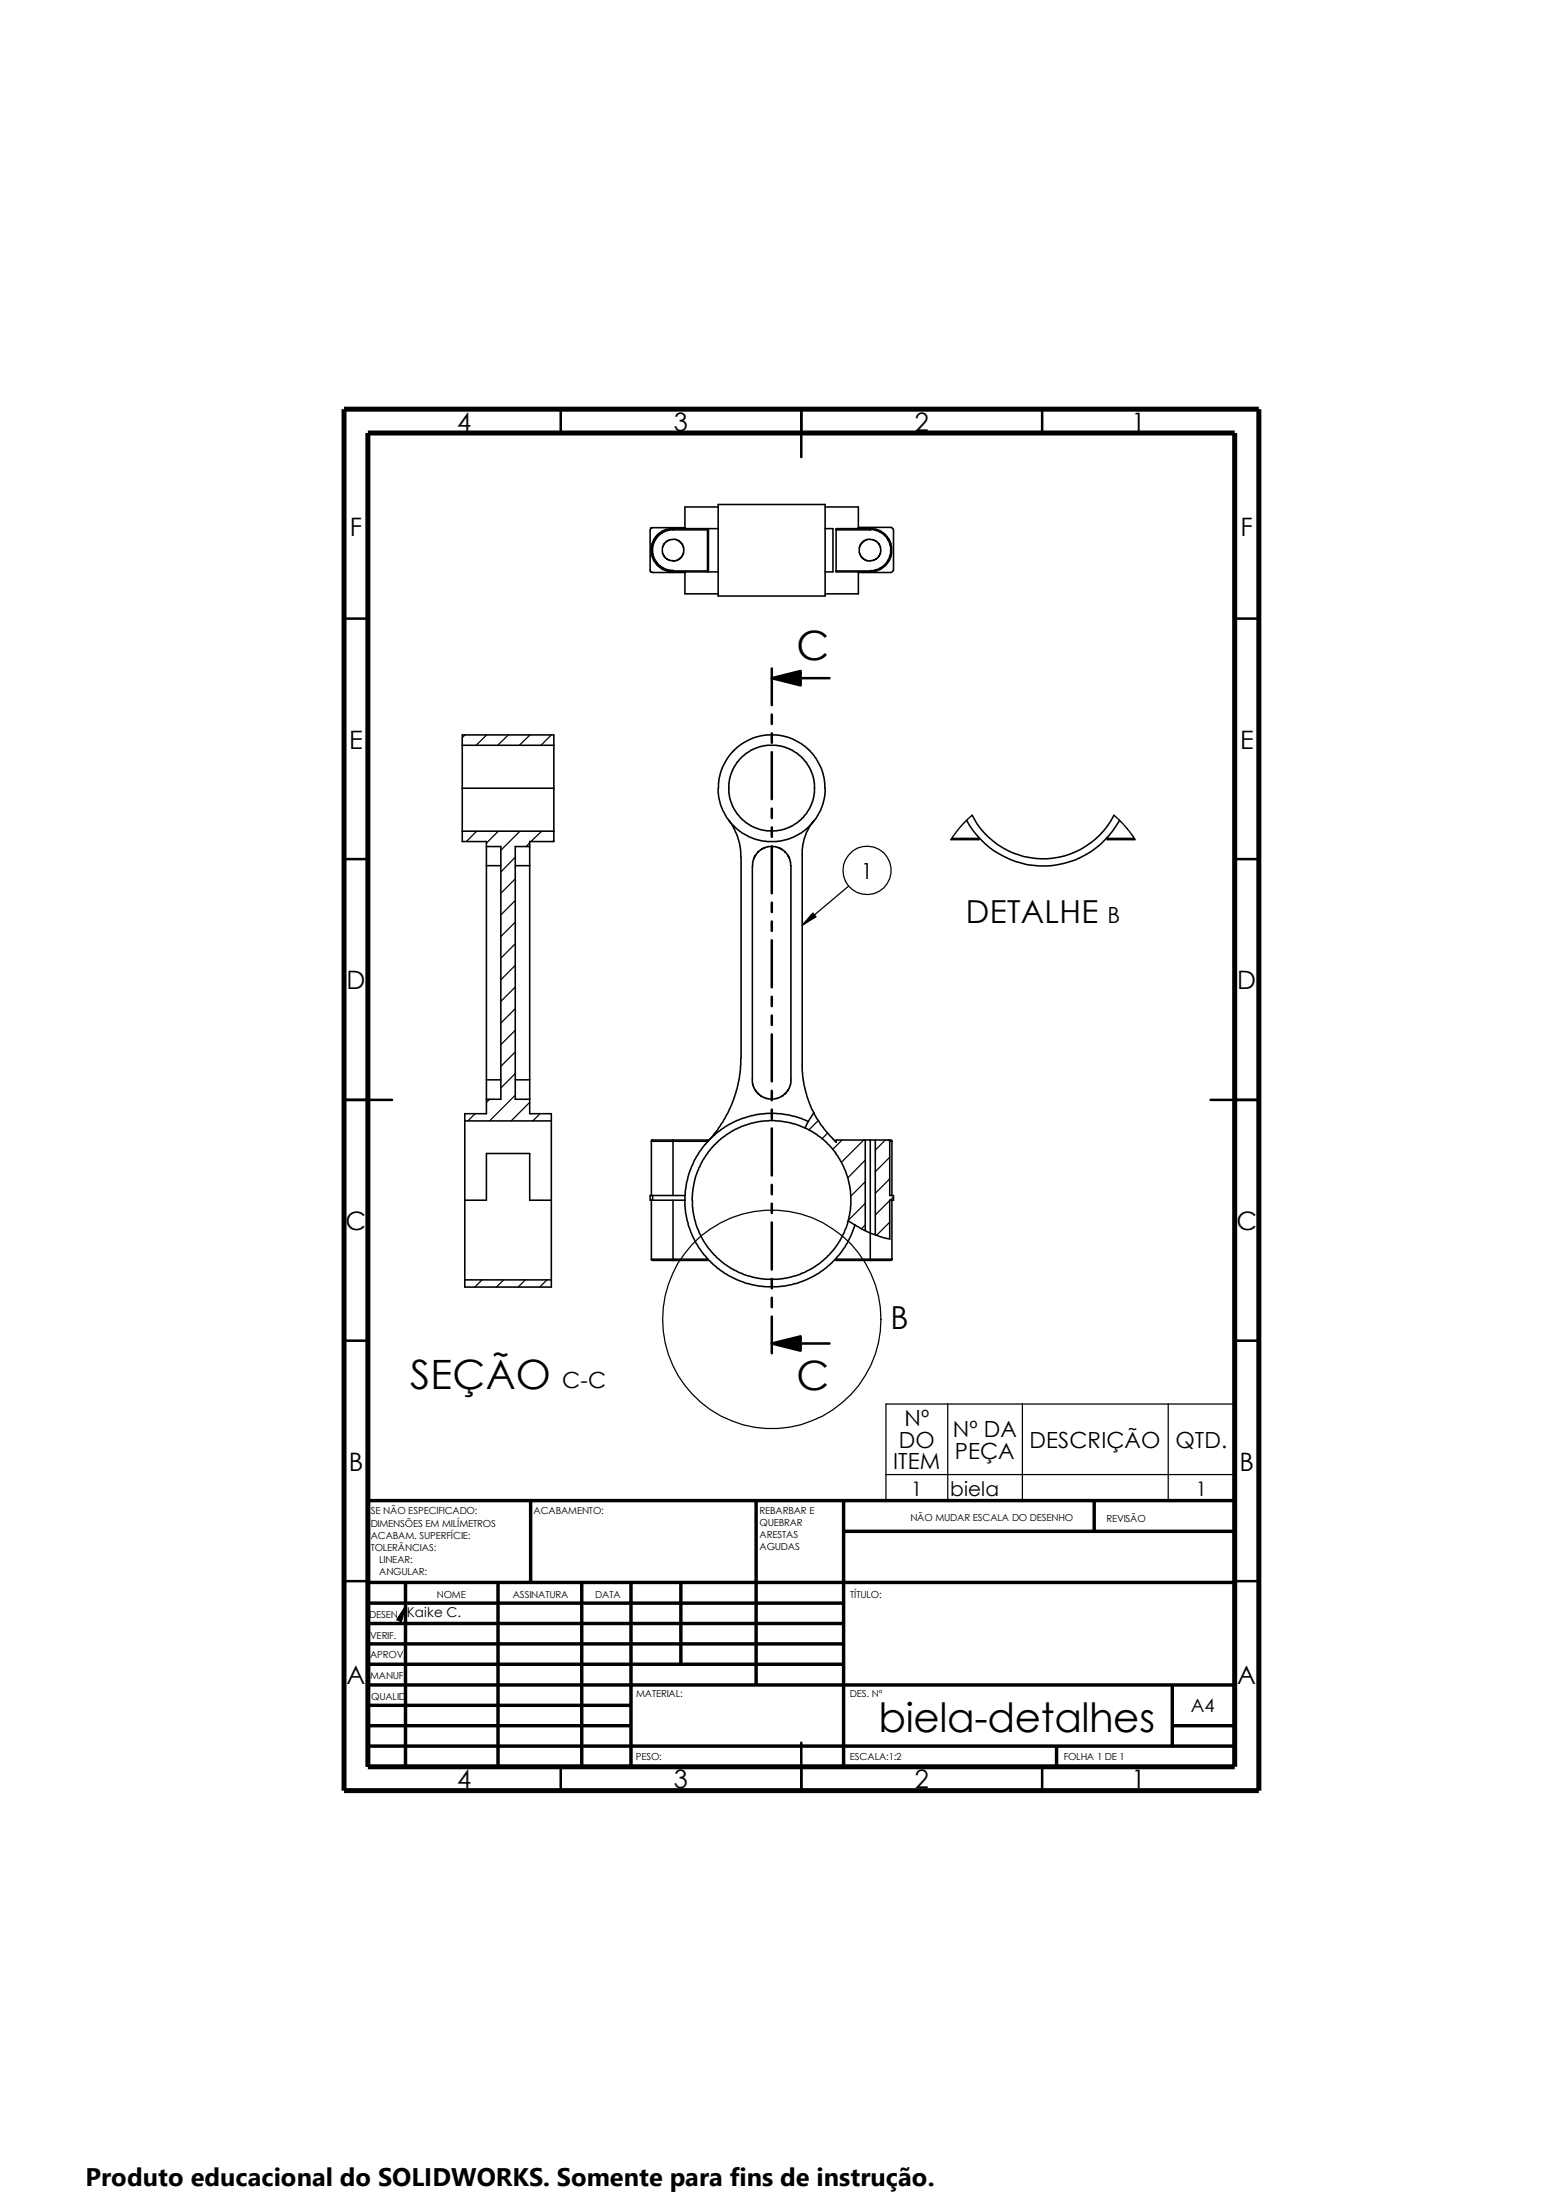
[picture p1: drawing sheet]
<svg xmlns="http://www.w3.org/2000/svg" width="210mm" height="297mm" viewBox="0 0 210 297" stroke-linecap="round" stroke-linejoin="round" font-family="sans-serif">
<g fill="none" stroke="#000" stroke-width=".34">
<path d="M75.7 55.2v3.3M108.2 55.2v6.5M140.7 55.2v3.3M46.4 83.5h3.3M104.2 91.6l3.9-1v1.9zM104.2 91.6h7.8M104.2 90.3v4.9M104.2 96.5v1.2M104.2 99v1.3M166.7 83.5h3.2M46.4 116h3.3M104.2 101.6v6.3"/>
<path d="M104.2 109.2v1.2M104.2 111.7v1.3M104.2 114.3v6.3M166.7 116h3.2M104.2 121.9v1.2M104.2 124.4v1.3M104.2 127v6.3M104.2 134.6v1.2M104.2 137.1v1.3M104.2 139.7v6.3M46.4 148.5h6.5M104.2 147.3v1.2"/>
<path d="M104.2 149.8v1.3M104.2 152.4v6.3M104.2 160v1.2M163.4 148.5h6.5M104.2 162.5v1.3M104.2 165.1v6.3M104.2 172.7v1.2M104.2 175.2v1.3M104.2 177.8v4.9M46.4 181h3.3M104.2 181.4l3.9-1v2zM104.2 181.4h7.8"/>
<path d="M166.7 181h3.2M46.4 213.5h3.3M166.7 213.5h3.2M75.7 238.5v3.3M108.2 235.3v6.5M140.7 238.5v3.3"/>
</g>
<g fill="none" stroke="#000" stroke-width=".47">
<path d="M49.7 213.7h117M49.7 219.2h64.2M49.7 216.5h64.2M54.7 213.7v24.8M67.2 213.7v24.8M71.6 202.6v11.1M78.5 213.7v24.8M85.2 213.7v24.8M91.9 213.7v11M102.1 202.6v24.9M113.9 202.6v35.9M113.9 206.8h52.8"/>
<path d="M147.7 202.6v4.2M166.7 202.6h-117v35.9M49.7 235.8h117M49.7 224.7h64.2M49.7 222h64.2M49.7 233h35.5M49.7 230.3h35.5M49.7 227.5h117M142.6 235.8v2.7M158.2 233h8.5M158.2 227.5v8.3"/>
</g>
<path d="M46.4 55.2h123.5v186.6h-123.5zM49.7 58.5h117v180h-117z" fill="none" stroke="#000" stroke-width=".68" stroke-linecap="butt"/>
<g fill="none" stroke="#000" stroke-width=".21">
<path d="M87.8 71.5v5.7l.3 .1h4.4v-.1M90.8 71.5h-.5l-.5 .2-.7 .4-.6 .6-.4 1.1v1.1l.2 .5 .4 .6 .6 .6 .4 .2 .6 .2h.5M90.8 71.4l-.8 .1-.6 .2-.5 .4-.6 .7-.4 1 .1 1.3 .3 .6 .3 .5 .9 .7 .9 .3h.4M90.8 72.8h.4l.6 .3 .4 .5 .1 .7-.1 .5-.2 .4-.5 .4-.7 .2M90.8 72.9h-.5l-.3 .2-.4 .3-.2 .6 .1 .8 .3 .5 .5 .3 .5 .1M90.8 71.4v.1M90.8 71.4h4.7v5.8h-4.7v-.1h4.7M90.8 71.5h4.7M92.5 77.3v2.9h4.4M92.5 71.4v-.2h-4.6l-.1 .3M96.9 71.4h-1.3v5.8h1.3M96.9 68.1h14.5v12.4h-14.5z"/>
<path d="M96.9 68.5h-4.4v2.7M111.4 68.5h4.5v2.9M111.4 71.4h1v5.8h-1M112.9 77.1h4.6M115.9 71.2h4.4l.3 .3v5.6l-.3 .2h-4.4M115.9 77.2v3h-4.5M117.5 71.5h.7l.9 .5 .8 .9 .3 .9v1.2l-.5 .9-.8 .8-.7 .3-.7 .1M117.5 71.4l.8 .1 .6 .2 .5 .4 .6 .7 .4 1-.1 1.3-.3 .6-.3 .5-1 .7-.4 .2-.8 .1M117.5 72.8h-.4l-.6 .3-.4 .5-.1 .3v.7l.3 .6 .5 .4 .7 .2M117.5 72.9h.4l.6 .3 .3 .6 .1 .5-.1 .5-.3 .5-.6 .3-.4 .1M117.5 71.4v.1h-4.6M117.5 77.1v.1"/>
<path d="M117.5 71.4h-4.6v5.8h4.6M62.4 99.2h12.4v14.4h-3.3v36.8h2.9v23.4h-11.7v-23.4h3v-36.8h-3.3zM62.4 106.4h12.4M62.4 112.2h12.4M62.4 100.6h12.4M65.7 114.3h1.9v34.1h-1.9M65.7 116.9h1.9M69.6 116.9h1.9M71.5 114.3h-1.9v34.1h1.9M96.9 106.4l.1 1.1 .3 1.3 .8 1.6 .6 .8 1.1 1 1.2 .7 1 .4 1.5 .3h1.4l1.4-.3 1.9-.9 .8-.6 .9-1 .8-1.2 .4-1 .3-1.5-.1-1.4-.3-1.5-.5-1.2-.8-1.2-1.5-1.3-1.3-.8-1.4-.4-.6-.1h-1.4l-1.8 .4-1.6 .9-.9 .7-1 1.1-.7 1.3-.4 1.5-.1 1.3M98.4 110.7l.5 .8 .7 1.4 .3 1.6 .1 1.2M100 115.7v28.1a16.6 16.6 0 0 1-4.4 10.3"/>
<path d="M101.6 116.9v29.3l.4 1.1 .7 .7 .8 .3 1.1 .1 .8-.3 .6-.4 .5-.7 .3-.8-.1-29.8-.3-.8-.4-.5-.4-.4-1-.4h-.9l-.8 .3-.6 .5-.5 .7-.2 .6v.5M109.8 110.8l-1 1.6-.3 .9-.2 1.3v30.2a14.3 14.3 0 0 0 1.6 5.4M109.9 106.4v-1.2l-.3-.9-.3-.7-.8-1.1-.8-.7-.7-.5-1.3-.5-.9-.2h-1.3l-.9 .2-1 .4-1 .6-1 1-.5 .8-.5 1.3-.2 .8v1.4l.2 .8 .5 1.3 .5 .8 1 1 .7 .5 1.3 .5 .9 .2h1.3l.9-.2 1.3-.5 1.1-.8 .7-.7 .6-1 .5-1.4 .1-1.2M128.5 113.2h3.6M130.5 110.7a11.7 11.7 0 0 0 20.6 0M131.2 110.1a10.7 10.7 0 0 0 9.6 5.9 10.7 10.7 0 0 0 9.6-5.9M132.1 113.1v.3h-3.7M149.5 113.2h3.6M149.5 113.1v.3h3.7M62.7 151.3h11.7M65.7 145.8h1.9M69.6 145.8h1.9"/>
<path d="M87.9 154.1l.1-.2h7.5v.3M87.9 154.1v7.3M87.9 154.1h7.6M90.8 153.9v7.5M108.7 152.3l1.4 .8 1.1 .8 .7 .7 1 1.1M109.1 151.4l-.4 .9-1.5-.6-1.7-.3-.9-.1-1.9 .1-1.2 .2-1.4 .5-1.3 .6-.8 .5-1.6 1.4-.9 1-.7 1.1-.9 2.3-.4 1.7-.1 1.4M109.1 151.4l-.9-.4-1.7-.5-1.7-.2h-1.3l-1.4 .2-1.7 .5-1 .3-1.5 .8-1.3 .9-1.1 1.1-1 1.3-.7 1.2-.7 1.4-.3 1-.3 1.8v1.3M109.9 150.2l.9 1.6 1.6 2M109.9 150.2l-.8 1.2M112.4 153.8l.5 .4v-.3h7.4l.1 .2M112.8 155.7l.5 .8 .8 1.5 .6 2 .2 1.3v1.5l-.4 2M116.8 153.9v12.3"/>
<path d="M117.5 153.9v16.3M118.2 153.9v12.9M119.9 153.9l.2 .2M120.1 154.1h.3M120.1 154.1v7.3h.5v.7h-.5v5.2a13.8 13.8 0 0 1-4.7-1.9M120.4 154.1v7.3M62.7 162.1h3v-6.4h5.8v6.4h2.9M62.7 172.8h11.7M87.9 162.1v7.9M87.9 170h7.6M88.1 161.4h-.3v.7h.3M88.1 161.4v.7"/>
<path d="M88.1 161.4h4.4M88.1 162.1h4.4M90.8 162.1v8.1M92.5 162.1v1.6l.4 1.6 .4 1.1 .9 1.9 1.3 1.6 1.3 1.3 1.6 1.1 2.1 .9 1.9 .5h2.6l1.7-.2 2.2-.7 1.5-.8 1.7-1.3 1.2-1.3 1.1-1.6 .5-1 .5-1.4M93.5 162.1v.8l.1 1.2 .5 1.8 .9 1.7 1.3 1.7 1.6 1.4 1.2 .8 1.9 .8 1.9 .4h2.2l1.5-.2 2-.7 1.8-1.1 1.4-1.2 1.1-1.2 1-1.8 .6-1.7M95.5 169.9v.3h-7.4l-.2-.2M112.9 169.9v.3h7.4l.1-.2M114.5 164.8l.9 .6M120.4 162.1v7.9h-7.5"/>
</g>
<g fill="none" stroke="#000" stroke-width=".17">
<path d="M62.8 99.2l-.4 .4M65.7 99.2l-1.4 1.4M68.6 99.2l-1.4 1.4M71.5 99.2l-1.4 1.4M74.4 99.2l-1.4 1.4M64.3 112.2l-1.4 1.4M67.3 112.2l-1.6 1.6M69.6 115.7l-2 2M69.6 118.7l-2 1.9M70.2 112.2l-2.6 2.6M71.5 113.8l-.5 .5M73.1 112.2l-1.4 1.4"/>
<path d="M74.8 113.5l-.2 .1M114.6 119.6l-6.3 5.3M131.2 110.1l-1.6 1.5-1.2 1.8M150.4 110.1l1.4 1.4 .7 .8 .7 1.1M69.6 121.6l-2 1.9M69.6 124.5l-2 1.9M69.6 127.4l-2 2M69.6 130.3l-2 2M69.6 133.3l-2 1.9M69.6 136.2l-2 1.9M69.6 139.1l-2 2M109.7 123.3l.5 .5-1.9 1.1z"/>
<path d="M64.1 150.4l-.9 .9M66.1 148.4l-.4 .4M69.6 142l-2 2M69.6 144.9l-2 2M69.6 147.9l-3.5 3.4M71.5 148.8l-2.5 2.5M72.9 150.4l-1 .9M110.4 151.3l-1.2 1.3M111.7 153l-.7 .8M113.7 153.9l-1.3 1.3M116.6 153.9l-3 3M116.8 156.6l-2.3 2.4"/>
<path d="M116.8 159.6l-1.9 1.9M119.5 153.9l-1.3 1.4M120.1 156.3l-1.9 1.9M120.1 159.2l-1.9 1.9M65.1 172.8l-1 1M68 172.8l-1 1M70.9 172.8l-1 1M73.8 172.8l-.9 1M116.8 162.5l-2.2 2.2M116.8 165.4l-.5 .5M120.1 162.1l-1.9 1.9M120.1 165l-1.8 1.8"/>
<path d="M120.6 161.6l-.5 .5M119.6 189.6h47.1v13h-47.1zM119.6 199.1h47.1M127.9 189.6v13M138 189.6v13M157.7 189.6v13M54.6 217.2h.1M54.7 216.9l-.5 2-.6-.2zM54.7 216.9l-.1 .3"/>
<circle cx="117" cy="117.5" r="3.3"/>
<circle cx="104.2" cy="178.1" r="14.7"/>
</g>
<path d="M104.2 91.6l3.9-1v1.9zM109.7 123.3l.5 .5-1.9 1.1zM104.2 181.4l3.9-1v2zM54.7 216.9l-.5 2-.6-.2z" fill="#000"/>
<path d="M11.6 291.5h111.1v5.5h-111.1z" fill="#fff"/>
<g font-size="5.5">
<text x="107.5" y="89.1">C</text>
<text x="55.4" y="187.5">SEÇÃO</text>
<text x="107.5" y="187.7">C</text>
<text x="118.6" y="233.8">biela-detalhes</text>
</g>
<g font-size="4.3">
<text x="130.4" y="124.7">DETALHE</text>
<text x="120.2" y="179.4">B</text>
</g>
<g font-size="3.4">
<text x="61.7" y="58.2">4</text>
<text x="91" y="58.2">3</text>
<text x="123.5" y="58.2">2</text>
<text x="152.7" y="58.2">1</text>
<text x="47.2" y="72.3">F</text>
<text x="167.5" y="72.3">F</text>
<text x="47.1" y="101.1">E</text>
<text x="167.4" y="101.1">E</text>
<text x="46.8" y="133.6">D</text>
<text x="167" y="133.6">D</text>
<text x="46.7" y="166.1">C</text>
<text x="166.9" y="166.1">C</text>
<text x="47.1" y="198.6">B</text>
<text x="167.3" y="198.6">B</text>
<text x="46.8" y="227.3">A</text>
<text x="167" y="227.3">A</text>
<text x="61.7" y="241.5">4</text>
<text x="91" y="241.5">3</text>
<text x="123.5" y="241.5">2</text>
<text x="152.7" y="241.5">1</text>
<text x="11.6" y="295.2">Produto educacional do SOLIDWORKS. Somente para fins de instrução.</text>
</g>
<g font-size="3">
<text x="116.2" y="118.6">1</text>
<text x="149.5" y="124.6">B</text>
<text x="75.9" y="187.5">C-C</text>
<text x="121.3" y="195.5">DO</text>
<text x="122.1" y="192.5">Nº</text>
<text x="128.6" y="194">Nº DA</text>
<text x="128.9" y="196.9">PEÇA</text>
<text x="139" y="195.5">DESCRIÇÃO QTD.</text>
<text x="120.6" y="198.4">ITEM</text>
</g>
<g font-size="2.7">
<text x="123" y="201.9">1</text>
<text x="128.3" y="201.9">biela</text>
<text x="161.4" y="201.9">1</text>
</g>
<text font-size="2.5" x="160.7" y="231.1">A4</text>
<text font-size="1.8" x="54.9" y="218.3">Kaike C.</text>
<g font-size="1.3">
<text x="50" y="209.4">TOLERÂNCIAS:</text>
<text x="50" y="207.7">ACABAM. SUPERFÍCIE:</text>
<text x="50" y="204.5">SE NÃO ESPECIFICADO:</text>
<text x="50" y="206.1">DIMENSÕES EM MILÍMETROS</text>
<text x="72" y="204.5">ACABAMENTO:</text>
<text x="102.5" y="207.7">ARESTAS</text>
<text x="102.5" y="206">QUEBRAR</text>
<text x="102.5" y="209.3">AGUDAS</text>
<text x="102.5" y="204.4">REBARBAR E</text>
<text x="122.9" y="205.4">NÃO MUDAR ESCALA DO DESENHO</text>
<text x="149.4" y="205.5">REVISÃO</text>
<text x="51.2" y="212.6">ANGULAR:</text>
<text x="51.2" y="211">LINEAR:</text>
<text x="59" y="215.8">NOME</text>
<text x="69.2" y="215.8">ASSINATURA</text>
<text x="80.3" y="215.8">DATA</text>
<text x="114.8" y="215.8">TÍTULO:</text>
<text x="49.8" y="218.4">DESEN.</text>
<text x="50" y="221.2">VERIF.</text>
<text x="50" y="223.9">APROV.</text>
<text x="50" y="226.7">MANUF.</text>
<text x="50.1" y="229.6">QUALID</text>
<text x="85.9" y="229.2">MATERIAL:</text>
<text x="114.7" y="229.2">DES. Nº</text>
<text x="85.8" y="237.6">PESO:</text>
<text x="114.7" y="237.7">ESCALA:1:2</text>
<text x="143.6" y="237.7">FOLHA 1 DE 1</text>
</g>
</svg>
